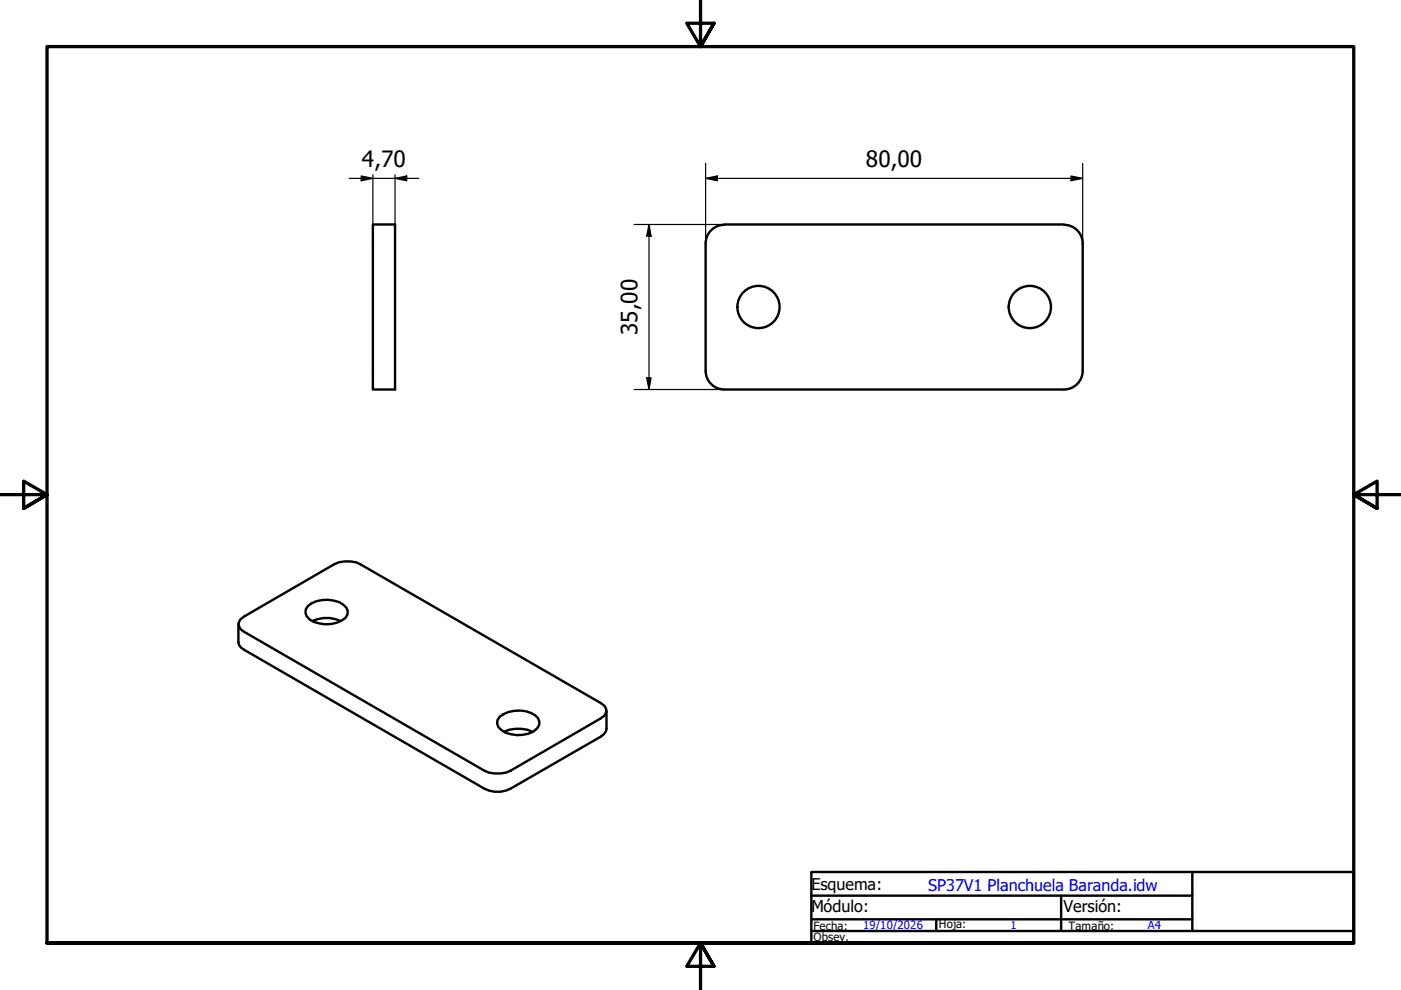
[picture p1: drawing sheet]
<svg xmlns="http://www.w3.org/2000/svg" width="297mm" height="210mm" viewBox="0 0 297 210" stroke-linecap="round" stroke-linejoin="round" font-family="sans-serif">
<!-- layer: Visible (ISO) -->
<g fill="none" stroke="#000" stroke-width=".51">
<path d="M79.1 47.6h4.7v35h-4.7zM149.6 51.6v27a4 4 0 0 0 4 4M153.6 47.7a4 4 0 0 0-4 3.9M153.6 47.6h72M225.6 47.7a4 4 0 0 1 4 3.9M229.6 51.6v27a4 4 0 0 1-4 4M153.6 82.6h72M50.5 132.3v3.9l.2 .6 .4 .5 .7 .5 50.8 29.4a5.9 5.9 0 0 0 5.7 0l19.1-11 .6-.5 .5-.6 .1-.6v-3.8M51 131.3l.8-.6 19-11a6.3 6.3 0 0 1 5.7 0l50.9 29.4a1.7 1.7 0 0 1 1.2 1.6 1.7 1.7 0 0 1-1.2 1.6l-19.1 11.1a6.5 6.5 0 0 1-5.7 0l-50.8-29.4a1.65 1.65 0 0 1-.8-2.7zM65.3 128.5a6.5 6.5 0 0 1 7.5-.3 1.84 1.84 0 0 1 .9 1.9 1.84 1.84 0 0 1-1.3 1.5 6.8 6.8 0 0 1-6.7-.2 1.84 1.84 0 0 1-.4-2.9zM66.2 131.7a7.2 7.2 0 0 1 6.1 0M105.9 152a6.3 6.3 0 0 1 8.2 .3 1.95 1.95 0 0 1-1 2.8 6.7 6.7 0 0 1-6.8-.3 1.77 1.77 0 0 1-.4-2.8z"/>
<path d="M106.9 155.2a7.2 7.2 0 0 1 6 0"/>
<circle cx="160.8" cy="65.1" r="4.5"/>
<circle cx="218.3" cy="65.1" r="4.5"/>
</g>
<!-- layer: Border (ISO) -->
<path d="M148.5 -.1v10l-2.9-5h5.8l-2.9 5 2.9-5M0 104.9h10l-5-2.9v5.8l5-2.9-5 2.9M297 104.9h-10l5-2.9v5.8l-5-2.9 5 2.9M10 199.9v-190h277v190h-277h277M151.4 204.9l-2.9-5 2.9 5h-5.8l2.9-5v10" fill="none" stroke="#000" stroke-width=".7"/>
<!-- layer: Title (ISO) -->
<path d="M172 184.9h115v15h-115zM172 197.4h80.8M172 194.9h80.8M172 189.9h80.8M198.5 194.9v2.5M225 189.9v7.5M252.8 184.9v12.5h34.2" fill="none" stroke="#000" stroke-width=".51"/>
<!-- layer: Dimension (ISO) -->
<g fill="none" stroke="#000" stroke-width=".25">
<path d="M74 37.8h14.8M76.6 37.3l2.5 .5-2.5 .5zM79.1 37.1v14.5M83.8 37.8l2.4-.5v1zM83.8 37.1v14.5M149.6 37.8l2.5-.5v1zM149.6 37.8h80M149.6 34.6v17M227.1 37.3l2.5 .5-2.5 .5zM229.6 34.6v17M134.4 47.6h19.2M137.6 47.6l.4 2.5h-.9z"/>
<path d="M137.6 47.6v35M134.4 82.6h19.2M137.1 80.1h.9l-.4 2.5z"/>
</g>
<g fill="#000">
<path d="M76.6 37.3l2.5 .5-2.5 .5z" fill-rule="evenodd"/>
<path d="M83.8 37.8l2.4-.5v1z" fill-rule="evenodd"/>
<path d="M149.6 37.8l2.5-.5v1z" fill-rule="evenodd"/>
<path d="M227.1 37.3l2.5 .5-2.5 .5z" fill-rule="evenodd"/>
<path d="M137.6 47.6l.4 2.5h-.9z" fill-rule="evenodd"/>
<path d="M137.1 80.1h.9l-.4 2.5z" fill-rule="evenodd"/>
</g>
<g font-size="4.8">
<text x="76.7" y="35.4">4,70</text>
<text x="183.6" y="35.4">80,00</text>
<text x="135.2" y="71.1" transform="rotate(-90 135.2 71.1)">35,00</text>
</g>
<g font-size="3.4">
<text x="172" y="188.7">Esquema:</text>
<text x="172" y="193.5">Módulo:</text>
<text x="225.5" y="193.5">Versión:</text>
</g>
<text font-size="3.4" fill="#00f" x="196.8" y="188.8">SP37V1 Planchuela Baranda.idw</text>
<g font-size="2.4">
<text x="172.5" y="197.2">Fecha:</text>
<text x="199.1" y="196.8">Hoja:</text>
<text x="226.6" y="197.1">Tamaño:</text>
<text x="172.5" y="199.6">Obsev.</text>
</g>
<g font-size="2.4" fill="#00f">
<text x="183" y="197">19/10/2026</text>
<text x="214.2" y="196.9">1</text>
<text x="243.4" y="197">A4</text>
</g>
</svg>
